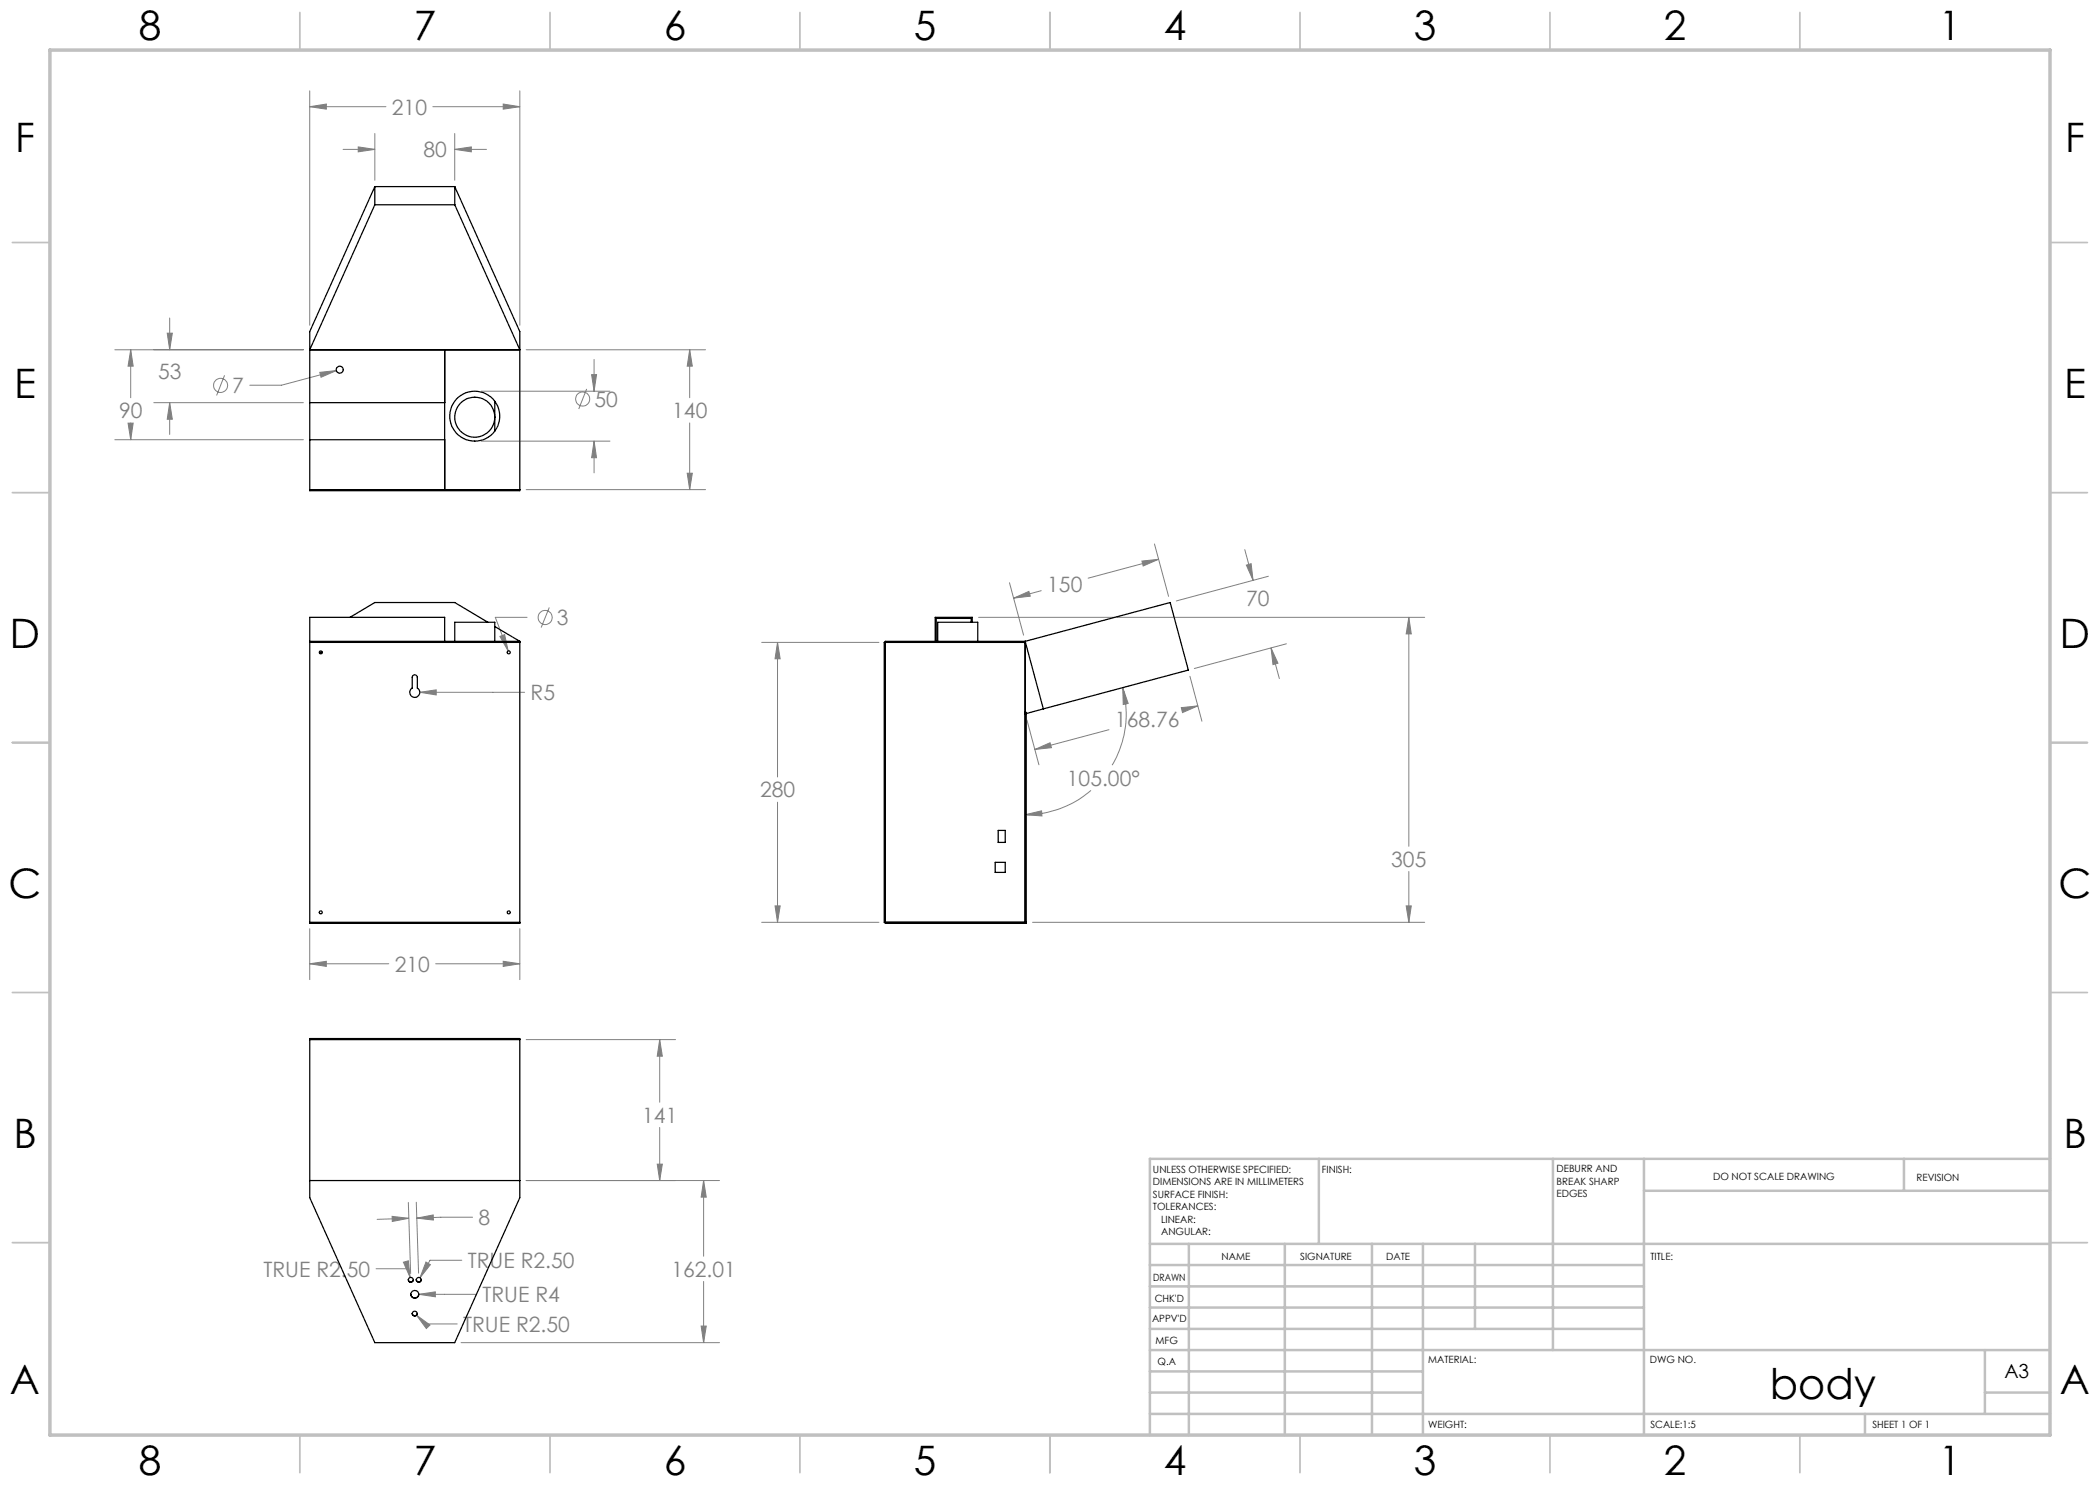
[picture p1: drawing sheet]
<svg xmlns="http://www.w3.org/2000/svg" width="420mm" height="297mm" viewBox="0 0 420 297" stroke-linecap="round" stroke-linejoin="round" font-family="sans-serif">
<g fill="none" stroke="#808080" stroke-width=".2">
<path d="M61.9 18.2v46.8M104 18.2v46.8M61.9 21.3l3.4-.5v1zM61.9 21.3h15.3M68.6 29.9h6.4M71.6 29.4l3.4 .5-3.4 .5zM75 26.7v9.4M86.6 21.3h17.4M90.9 29.9l3.4-.5v1zM90.9 26.7v9.4M90.9 29.9h6.4M100.6 20.8l3.4 .5-3.4 .5z"/>
<path d="M23 70h37.7M26.1 70l.5 3.2h-1zM26.1 70v9.5M33.4 66.6h1.1l-.6 3.4zM33.9 63.6v6.4M44.9 75.1l-1.6 4M64 74.5l3.3-.4-3.1 1.4zM67.3 74.1l-11 2.9h-6.3M96.2 78.2h25.8M105.2 70h35.9M117.3 77.8l-1.6 4M118.3 74.9h1l-.5 3.3z"/>
<path d="M118.8 71.9v6.3M137.9 70l.6 3.2h-1.1zM137.9 70v9.5M23 87.9h37.7M25.6 84.6h1l-.5 3.3zM26.1 84.6v3.3M30.8 80.5h29.9M33.9 80.5l.6 3.4h-1.1zM33.9 80.5v6.4M96.2 88.2h25.8M105.2 97.9h35.9M118.8 88.2l.5 3.3h-1z"/>
<path d="M118.8 88.2v6.4M137.4 94.6h1.1l-.6 3.3zM137.9 84.6v13.3M201.9 116.6l2.8 10.4M202.7 119.6l3.1-1.3 .3 .9zM208.2 118.1l-5.5 1.5M228.4 112.2l3.3-.3-3.1 1.3zM230.9 108.8l2.8 10.5M231.7 111.9l-14.1 3.7M249 109.9l1.6 6.2M249.3 113l.9-.3 .4 3.4zM253.7 115.2l-18.4 5"/>
<path d="M84 138.5l3.2-.5v1zM84 138.5h20.9M100 127.3l.9-.4 .7 3.3zM105.4 123.5h-6.3l2.5 6.7M109.9 121.5l-1.7 4M152.3 128.5h23.5M155.5 128.5l.5 3.3h-1zM155.5 128.5v26.9M195.7 123.5h89.2M224.5 137.5l1.1 3.2-1 .2zM224.5 137.5a19.9 19.9 0 0 1-2.1 15.5M238 135.3l2.4 8.9"/>
<path d="M254.2 129.6l1.4 3-1 .3zM254.2 129.6l1.7 6.1M257.3 128.8l-18.4 4.9M281.8 123.5l.5 3.3h-1.1zM281.8 123.5v45.8M205.4 144l2.4 9M207 149.9l3-1.3 .3 .9zM218.2 158.1a19.9 19.9 0 0 1-13.2 4.8M221.8 145.9l-14.8 4M236.3 141.5l3.3-.3-3.1 1.3zM239.6 141.2l-2.5 .6M155.5 160.4v24.1"/>
<path d="M205 162.9l3.3-.7 .1 1zM281.8 174.3v10.2M61.9 192.8l3.4-.5v1zM61.9 185.7v10.2M61.9 192.8h15.9M87.1 192.8h16.9M100.6 192.3l3.4 .5-3.4 .5zM104 185.7v10.2M152.3 184.5h23.5M155 181.2h1l-.5 3.3zM206.5 184.5h78.4M281.2 181.2h1.1l-.5 3.3z"/>
<path d="M105.2 207.9h29.9M131.9 207.9l.6 3.3h-1.1zM131.9 207.9v12.5M105.2 236.1h38.7M131.4 232.8h1.1l-.6 3.3zM131.9 225.5v10.6M140.7 236.1l.6 3.3h-1.1zM140.7 236.1v15.1M75.2 253.7h6.4l.4 1.8M78.4 243.3l3.3 .4-3.2 .6zM80.7 252.4l1-.2 .3 3.3zM81.7 240.5l.4 14.2"/>
<path d="M81.7 243.7l-6.3 .2M83.3 240.4l.4 14.2M83.4 243.6l3.2-.6 .1 1zM83.7 258.9l3.4-.5v1zM83.7 258.9h11.6M85.2 252.4l.9 .5-2.1 2.6zM92.4 252.1h-6.4l-2 3.4M94.5 243.4h-6.3l-4.8 .2M140.7 256.3v12.2M83.3 263l2.7 2-.7 .7zM83.3 263l1.8 1.8h6.3M92.2 268.5h51.7"/>
<path d="M140.2 265.2h1.1l-.6 3.3z"/>
<circle cx="44.1" cy="77.1" r="1.41"/>
<circle cx="116.5" cy="79.8" r="1.4"/>
<circle cx="109" cy="123.5" r="1.42"/>
</g>
<g fill="none" stroke="#c0c0c0" stroke-width=".35">
<path d="M60 2.5v7.5M110 2.5v7.5M160 2.5v7.5M210 2.5v7.5M260 2.5v7.5M310 2.5v7.5M360 2.5v7.5M2.5 48.5h7.5M410 48.5h7.5M2.5 98.5h7.5M410 98.5h7.5M2.5 148.5h7.5"/>
<path d="M410 148.5h7.5M2.5 198.5h7.5M410 198.5h7.5M2.5 248.5h7.5M410 248.5h7.5M60 287v7.5M110 287v7.5M160 287v7.5M210 287v7.5M260 287v7.5M310 287v7.5M360 287v7.5"/>
</g>
<g fill="none" stroke="#c0c0c0" stroke-width=".5">
<path d="M263.8 231.8v17M310.6 231.8v38.2M328.8 231.8v55.2M328.8 238.2h81.2M380.8 231.8v6.4M410 231.8h-180v55.2M230 248.8h180M230 257.3h98.8M230 253h98.8M237.8 248.8v38.2M257 248.8v38.2M274.4 248.8v38.2"/>
<path d="M284.6 248.8v38.2M295 248.8v17M230 265.8h98.8M230 261.5h98.8M230 278.5h54.6M230 274.3h54.6M230 270h180M397 278.5h13M397 270v12.8M230 282.8h180M373 282.8v4.2"/>
</g>
<path d="M10 10h400v277h-400z" fill="none" stroke="#c0c0c0" stroke-width=".7"/>
<path d="M61.9 192.8l3.4-.5v1zM100.6 192.3l3.4 .5-3.4 .5zM100 127.3l1.6 2.9-.7-3.3zM84 138.5l3.2 .5v-1zM155.5 128.5l.5 3.3h-1zM155 181.2h1l-.5 3.3zM249.3 113l.9-.3 .4 3.4zM254.2 129.6l1.4 3-1 .3zM205 162.9l3.3-.7 .1 1zM224.5 137.5l1.1 3.2-1 .2zM281.8 123.5l.5 3.3h-1.1zM281.2 181.2h1.1l-.5 3.3zM228.4 112.2l3.3-.3-3.1 1.3zM202.7 119.6l3.1-1.3 .3 .9zM236.3 141.5l3.3-.3-3.1 1.3zM207 149.9l3-1.3 .3 .9zM83.7 258.9l3.4 .5v-1zM83.3 263l2 2.7 .7-.7zM80.7 252.4l1.3 3.1-.3-3.3zM85.2 252.4l-1.2 3.1 2.1-2.6zM78.4 243.3l3.3 .4-3.2 .6zM83.4 243.6l3.2-.6 .1 1zM131.9 207.9l.6 3.3h-1.1zM131.4 232.8h1.1l-.6 3.3zM140.7 236.1l.6 3.3h-1.1zM140.2 265.2h1.1l-.6 3.3zM118.3 74.9h1l-.5 3.3zM118.8 88.2l.5 3.3h-1zM64 74.5l.2 1 3.1-1.4zM137.9 70l.6 3.2h-1.1zM137.4 94.6h1.1l-.6 3.3zM33.4 66.6h1.1l-.6 3.4zM33.9 80.5l.6 3.4h-1.1zM26.1 70l.5 3.2h-1zM25.6 84.6h1l-.5 3.3zM71.6 29.4l3.4 .5-3.4 .5zM90.9 29.9l3.4-.5v1zM61.9 21.3l3.4-.5v1zM100.6 20.8l3.4 .5-3.4 .5z" fill="#808080"/>
<g fill="none" stroke="#000" stroke-width=".25">
<path d="M75 37.3l-13.1 29v31.8h42.1v-31.8l-13.1-29M75 37.3v3.7M75 37.3h15.9M90.9 37.3v3.7M75 41l-13.1 29h42.1l-13.1-29M75 41h15.9M88.9 70v27.9M61.9 97.9h42.1M61.9 80.5h27M61.9 87.9h27M99 80.3v6M61.9 128.3h42.1"/>
<path d="M61.9 128.5h42.1M64.5 130.5h-.5l-.1 .2M70 123.5l5-3h15.9l6.7 4M82.6 135.1l.2-.1a.51 .51 0 0 1 .7 .5v2.1a1 1 0 0 1 .2 1.5 1 1 0 0 1-1.5 0 1 1 0 0 1 .2-1.5v-2.1zM90.9 128.3v-3.8h8.1v3.8M99 125.3l5 3M104 128.3v56.4h-42.1v-61.2h27v5M187.5 128.3v-3.8h8v3.8M194.2 124.5v-.8h-6.9v4.6M194.5 124.5v-1h-7.5v4.8M205 128.3h-27.9v56.4h28.1v-42.2h-.2M205 128.5h-28.2v56h28.4"/>
<path d="M205 128.3l29-7.8 3.7 13.5-29 7.8M205 128.3l3.7 13.5M205 128.3v56.2M208.7 141.8l-3.7 1M199 172.5h2v2h-2zM199.6 166.1h1.4v2.4h-1.4zM61.9 184.5h42.1M61.9 207.7h42.1v31.8l-13.1 29h-15.9l-13.1-29zM61.9 207.9h42.1M61.9 236.1h42.1M81.7 255.9a.49 .49 0 0 0 .5 .5 .49 .49 0 0 0 .5-.5M82.2 258.8a.8 .8 0 0 0 .8 .8 .8 .8 0 0 0 .7-.8"/>
<path d="M83.3 255.9a.5 .5 0 0 0 .4 .5 .5 .5 0 0 0 .5-.5M82.4 262.7a.51 .51 0 0 0 .6 .5 .51 .51 0 0 0 .5-.5"/>
<circle cx="68" cy="73.9" r=".7"/>
<circle cx="95" cy="83.4" r="4"/>
<circle cx="95" cy="83.2" r="5"/>
<circle cx="64.1" cy="130.5" r=".31"/>
<circle cx="101.7" cy="130.5" r=".29"/>
<circle cx="64.2" cy="182.5" r=".3"/>
<circle cx="101.8" cy="182.5" r=".31"/>
<circle cx="82.2" cy="256" r=".48"/>
<circle cx="82.9" cy="258.9" r=".79"/>
<circle cx="83.7" cy="256" r=".49"/>
<circle cx="82.9" cy="262.7" r=".49"/>
</g>
<text font-size="8.5" x="354" y="279.7">body</text>
<g font-size="8.1">
<text x="27.8" y="8">8</text>
<text x="82.8" y="8">7</text>
<text x="132.8" y="8">6</text>
<text x="182.8" y="8">5</text>
<text x="232.8" y="8">4</text>
<text x="282.8" y="8">3</text>
<text x="332.8" y="8">2</text>
<text x="387.8" y="8">1</text>
<text x="3" y="30.4">F</text>
<text x="413" y="30.4">F</text>
<text x="2.8" y="79.6">E</text>
<text x="412.8" y="79.6">E</text>
<text x="2" y="129.6">D</text>
<text x="412" y="129.6">D</text>
<text x="1.7" y="179.6">C</text>
<text x="411.7" y="179.6">C</text>
<text x="2.7" y="229.6">B</text>
<text x="412.7" y="229.6">B</text>
<text x="2" y="278.9">A</text>
<text x="412" y="278.9">A</text>
<text x="27.8" y="295">8</text>
<text x="82.8" y="295">7</text>
<text x="132.8" y="295">6</text>
<text x="182.8" y="295">5</text>
<text x="232.8" y="295">4</text>
<text x="282.8" y="295">3</text>
<text x="332.8" y="295">2</text>
<text x="387.8" y="295">1</text>
</g>
<g font-size="4.2" fill="#808080">
<text x="78.4" y="22.9">210</text>
<text x="84.7" y="31.5">80</text>
<text x="31.6" y="75.9">53</text>
<text x="23.8" y="83.7">90</text>
<text x="46.5" y="78.6">7</text>
<text x="118.9" y="81.3">50</text>
<text x="134.5" y="83.7">140</text>
<text x="209.4" y="118.5">150</text>
<text x="111.4" y="125">3</text>
<text x="249.2" y="121.2">70</text>
<text x="106.1" y="140.1">R5</text>
<text x="223" y="145.5">168.76</text>
<text x="152" y="159.5">280</text>
<text x="213.4" y="157.2">105.00°</text>
<text x="278.2" y="173.4">305</text>
<text x="78.9" y="194.4">210</text>
<text x="128.5" y="224.5">141</text>
<text x="95.7" y="245">8</text>
<text x="52.7" y="255.3">TRUE R2.50</text>
<text x="93.5" y="253.6">TRUE R2.50</text>
<text x="134.3" y="255.3">162.01</text>
<text x="96.5" y="260.4">TRUE R4</text>
<text x="92.6" y="266.4">TRUE R2.50</text>
</g>
<text font-size="3.9" x="400.9" y="275.5">A3</text>
<g font-size="2">
<text x="230.6" y="234.6">UNLESS OTHERWISE SPECIFIED:</text>
<text x="230.6" y="237.1">DIMENSIONS ARE IN MILLIMETERS</text>
<text x="230.6" y="239.6">SURFACE FINISH:</text>
<text x="264.4" y="234.6">FINISH:</text>
<text x="311.3" y="234.5">DEBURR AND</text>
<text x="311.3" y="237">BREAK SHARP</text>
<text x="311.3" y="239.5">EDGES</text>
<text x="342.6" y="236">DO NOT SCALE DRAWING</text>
<text x="383.3" y="236.2">REVISION</text>
<text x="230.6" y="242.1">TOLERANCES:</text>
<text x="232.2" y="244.6">LINEAR:</text>
<text x="232.2" y="247.1">ANGULAR:</text>
<text x="244.3" y="252">NAME</text>
<text x="260" y="251.9">SIGNATURE</text>
<text x="277.2" y="251.9">DATE</text>
<text x="330.1" y="251.9">TITLE:</text>
<text x="230.6" y="256.1">DRAWN</text>
<text x="230.9" y="260.3">CHK'D</text>
<text x="230.4" y="264.4">APPV'D</text>
<text x="231.1" y="268.8">MFG</text>
<text x="231.5" y="273">Q.A</text>
<text x="285.6" y="272.5">MATERIAL:</text>
<text x="330" y="272.5">DWG NO.</text>
<text x="285.6" y="285.5">WEIGHT:</text>
<text x="330.1" y="285.6">SCALE:1:5</text>
<text x="374.5" y="285.6">SHEET 1 OF 1</text>
</g>
</svg>
